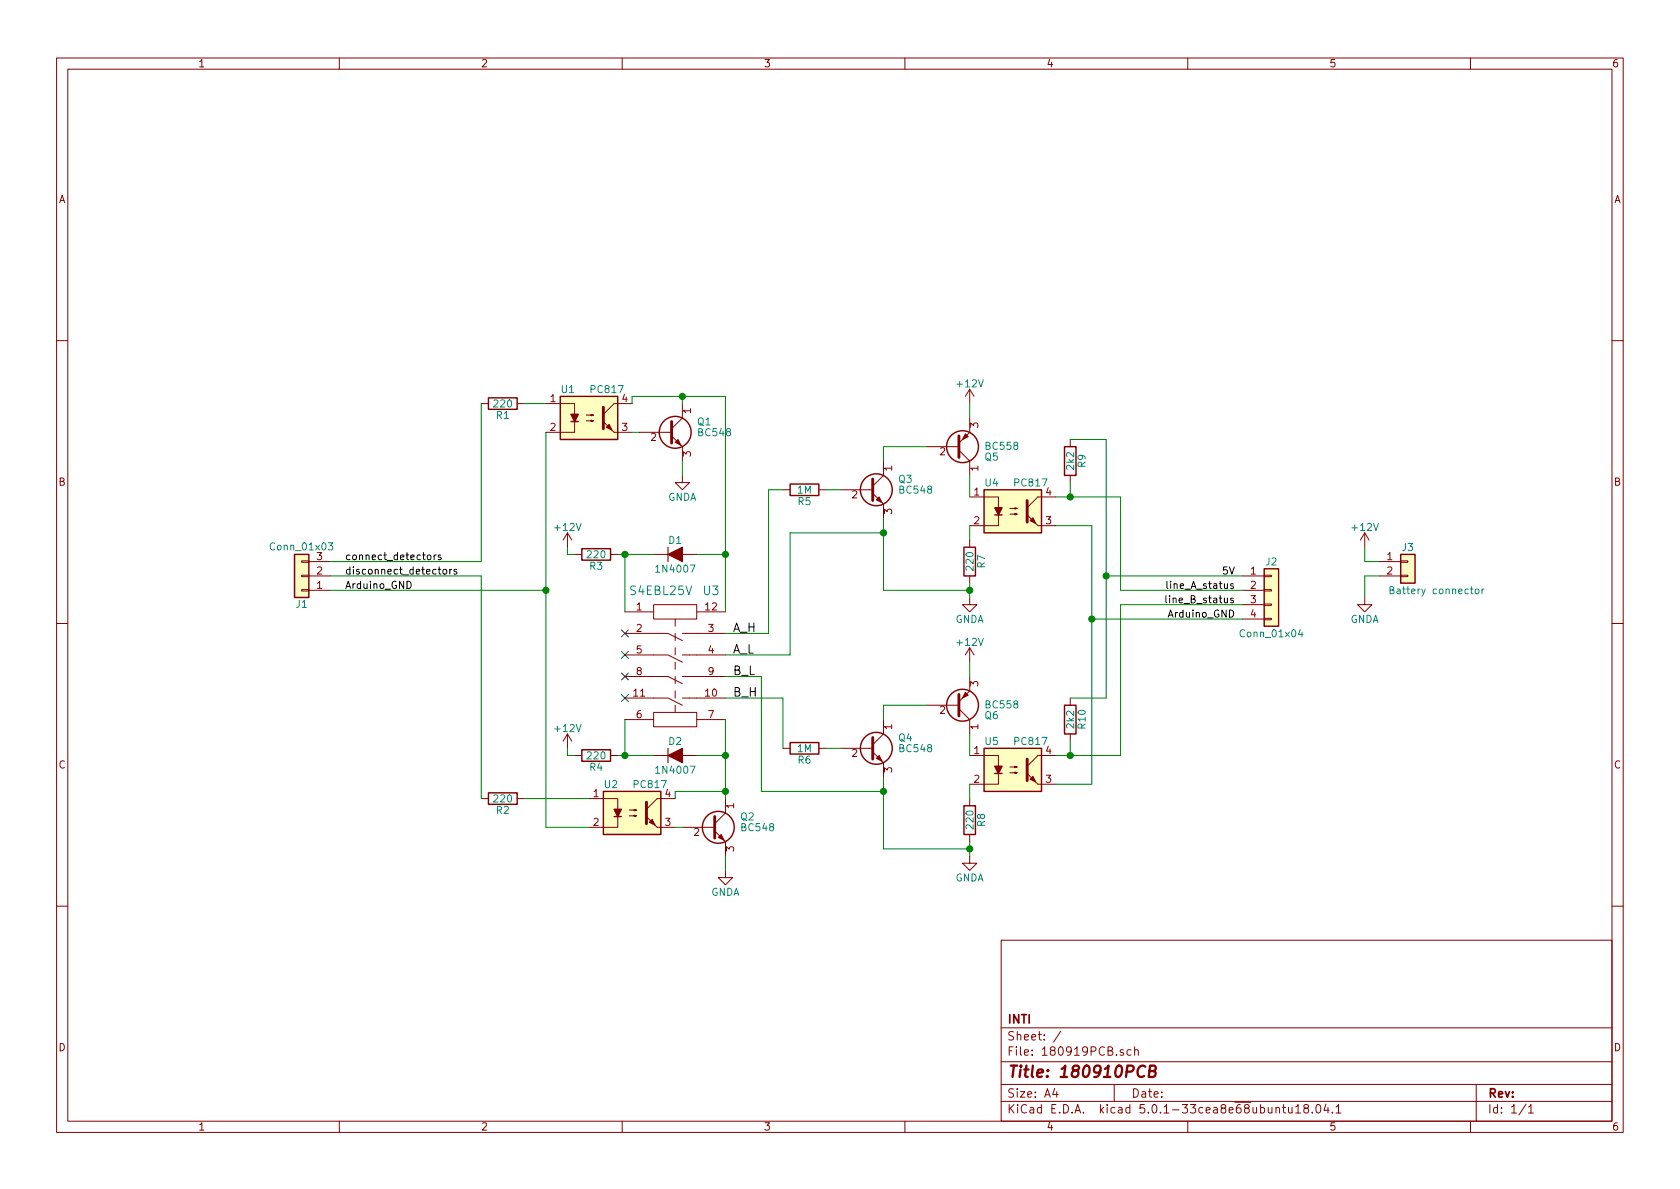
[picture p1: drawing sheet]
EESchema Schematic File Version 4
LIBS:180919PCB-cache
EELAYER 26 0
EELAYER END
$Descr A4 11693 8268
encoding utf-8
Sheet 1 1
Title "180910PCB"
Date ""
Rev ""
Comp "INTI"
Comment1 ""
Comment2 ""
Comment3 ""
Comment4 ""
$EndDescr
$Comp
L 180919PCB-rescue:BC548 Q3
U 1 1
P 6050 3400
F 0 "Q3" H 6250 3475 50  0000 L CNN
F 1 "BC548" H 6250 3400 50  0000 L CNN
F 2 "custom_footprints:TO-92_Molded_Narrow_CUSTOM_PADS" H 6250 3325 50  0001 L CIN
F 3 "" H 6050 3400 50  0001 L CNN
	1    6050 3400
	1    0    0    -1  
$EndComp
$Comp
L 180919PCB-rescue:BC558 Q5
U 1 1
P 6650 3100
F 0 "Q5" H 6850 3175 50  0000 L CNN
F 1 "BC558" H 6850 3100 50  0000 L CNN
F 2 "custom_footprints:TO-92_Molded_Narrow_CUSTOM_PADS" H 6850 3025 50  0001 L CIN
F 3 "" H 6650 3100 50  0001 L CNN
	1    6650 3100
	1    0    0    1   
$EndComp
$Comp
L 180919PCB-rescue:PC817 U4
U 1 1
P 7050 3550
F 0 "U4" H 6850 3750 50  0000 L CNN
F 1 "PC817" H 7050 3750 50  0000 L CNN
F 2 "Housings_DIP:DIP-4_W7.62mm" H 6850 3350 50  0001 L CIN
F 3 "" H 7050 3550 50  0001 L CNN
	1    7050 3550
	1    0    0    -1  
$EndComp
$Comp
L 180919PCB-rescue:R R7
U 1 1
P 6750 3900
F 0 "R7" V 6830 3900 50  0000 C CNN
F 1 "220" V 6750 3900 50  0000 C CNN
F 2 "Resistors_SMD:R_1206" V 6680 3900 50  0001 C CNN
F 3 "" H 6750 3900 50  0001 C CNN
	1    6750 3900
	1    0    0    -1  
$EndComp
$Comp
L 180919PCB-rescue:R R5
U 1 1
P 5600 3400
F 0 "R5" V 5680 3400 50  0000 C CNN
F 1 "1M" V 5600 3400 50  0000 C CNN
F 2 "Resistors_SMD:R_1206" V 5530 3400 50  0001 C CNN
F 3 "" H 5600 3400 50  0001 C CNN
	1    5600 3400
	0    1    1    0   
$EndComp
$Comp
L 180919PCB-rescue:Conn_01x02 J3
U 1 1
P 9800 3900
F 0 "J3" H 9800 4000 50  0000 C CNN
F 1 "Battery connector" H 10000 3700 50  0000 C CNN
F 2 "Pin_Headers:Pin_Header_Straight_2x01_Pitch2.54mm" H 9800 3900 50  0001 C CNN
F 3 "" H 9800 3900 50  0001 C CNN
	1    9800 3900
	1    0    0    -1  
$EndComp
$Comp
L power:+12V #PWR01
U 1 1
P 9500 3800
F 0 "#PWR01" H 9500 3650 50  0001 C CNN
F 1 "+12V" H 9500 3940 50  0000 C CNN
F 2 "" H 9500 3800 50  0001 C CNN
F 3 "" H 9500 3800 50  0001 C CNN
	1    9500 3800
	1    0    0    -1  
$EndComp
$Comp
L power:GNDA #PWR02
U 1 1
P 9500 4150
F 0 "#PWR02" H 9500 3900 50  0001 C CNN
F 1 "GNDA" H 9500 4000 50  0000 C CNN
F 2 "" H 9500 4150 50  0001 C CNN
F 3 "" H 9500 4150 50  0001 C CNN
	1    9500 4150
	1    0    0    -1  
$EndComp
$Comp
L power:+12V #PWR03
U 1 1
P 6750 2800
F 0 "#PWR03" H 6750 2650 50  0001 C CNN
F 1 "+12V" H 6750 2940 50  0000 C CNN
F 2 "" H 6750 2800 50  0001 C CNN
F 3 "" H 6750 2800 50  0001 C CNN
	1    6750 2800
	1    0    0    -1  
$EndComp
$Comp
L power:GNDA #PWR04
U 1 1
P 6750 4150
F 0 "#PWR04" H 6750 3900 50  0001 C CNN
F 1 "GNDA" H 6750 4000 50  0000 C CNN
F 2 "" H 6750 4150 50  0001 C CNN
F 3 "" H 6750 4150 50  0001 C CNN
	1    6750 4150
	1    0    0    -1  
$EndComp
$Comp
L 180919PCB-rescue:S4EBL25V-custom_components U3
U 1 1
P 4700 4650
F 0 "U3" H 4950 5200 60  0000 C CNN
F 1 "S4EBL25V" H 4600 5200 60  0000 C CNN
F 2 "custom_footprints:S4EBL25V" H 4500 4850 60  0001 C CNN
F 3 "" H 4500 4850 60  0001 C CNN
	1    4700 4650
	1    0    0    -1  
$EndComp
$Comp
L 180919PCB-rescue:BC548 Q4
U 1 1
P 6050 5200
F 0 "Q4" H 6250 5275 50  0000 L CNN
F 1 "BC548" H 6250 5200 50  0000 L CNN
F 2 "custom_footprints:TO-92_Molded_Narrow_CUSTOM_PADS" H 6250 5125 50  0001 L CIN
F 3 "" H 6050 5200 50  0001 L CNN
	1    6050 5200
	1    0    0    -1  
$EndComp
$Comp
L 180919PCB-rescue:BC558 Q6
U 1 1
P 6650 4900
F 0 "Q6" H 6850 4975 50  0000 L CNN
F 1 "BC558" H 6850 4900 50  0000 L CNN
F 2 "custom_footprints:TO-92_Molded_Narrow_CUSTOM_PADS" H 6850 4825 50  0001 L CIN
F 3 "" H 6650 4900 50  0001 L CNN
	1    6650 4900
	1    0    0    1   
$EndComp
$Comp
L 180919PCB-rescue:PC817 U5
U 1 1
P 7050 5350
F 0 "U5" H 6850 5550 50  0000 L CNN
F 1 "PC817" H 7050 5550 50  0000 L CNN
F 2 "Housings_DIP:DIP-4_W7.62mm" H 6850 5150 50  0001 L CIN
F 3 "" H 7050 5350 50  0001 L CNN
	1    7050 5350
	1    0    0    -1  
$EndComp
$Comp
L 180919PCB-rescue:R R8
U 1 1
P 6750 5700
F 0 "R8" V 6830 5700 50  0000 C CNN
F 1 "220" V 6750 5700 50  0000 C CNN
F 2 "Resistors_SMD:R_1206" V 6680 5700 50  0001 C CNN
F 3 "" H 6750 5700 50  0001 C CNN
	1    6750 5700
	1    0    0    -1  
$EndComp
$Comp
L 180919PCB-rescue:R R6
U 1 1
P 5600 5200
F 0 "R6" V 5680 5200 50  0000 C CNN
F 1 "1M" V 5600 5200 50  0000 C CNN
F 2 "Resistors_SMD:R_1206" V 5530 5200 50  0001 C CNN
F 3 "" H 5600 5200 50  0001 C CNN
	1    5600 5200
	0    1    1    0   
$EndComp
$Comp
L power:+12V #PWR05
U 1 1
P 6750 4600
F 0 "#PWR05" H 6750 4450 50  0001 C CNN
F 1 "+12V" H 6750 4740 50  0000 C CNN
F 2 "" H 6750 4600 50  0001 C CNN
F 3 "" H 6750 4600 50  0001 C CNN
	1    6750 4600
	1    0    0    -1  
$EndComp
$Comp
L power:GNDA #PWR06
U 1 1
P 6750 5950
F 0 "#PWR06" H 6750 5700 50  0001 C CNN
F 1 "GNDA" H 6750 5800 50  0000 C CNN
F 2 "" H 6750 5950 50  0001 C CNN
F 3 "" H 6750 5950 50  0001 C CNN
	1    6750 5950
	1    0    0    -1  
$EndComp
NoConn ~ 4350 4400
NoConn ~ 4350 4550
NoConn ~ 4350 4700
NoConn ~ 4350 4850
Text Label 5100 4550 0    60   ~ 0
A_L
Text Label 5100 4400 0    60   ~ 0
A_H
Text Label 5100 4850 0    60   ~ 0
B_H
Text Label 5100 4700 0    60   ~ 0
B_L
$Comp
L 180919PCB-rescue:R R9
U 1 1
P 7450 3200
F 0 "R9" V 7530 3200 50  0000 C CNN
F 1 "2k2" V 7450 3200 50  0000 C CNN
F 2 "Resistors_SMD:R_1206" V 7380 3200 50  0001 C CNN
F 3 "" H 7450 3200 50  0001 C CNN
	1    7450 3200
	1    0    0    -1  
$EndComp
$Comp
L 180919PCB-rescue:R R10
U 1 1
P 7450 5000
F 0 "R10" V 7530 5000 50  0000 C CNN
F 1 "2k2" V 7450 5000 50  0000 C CNN
F 2 "Resistors_SMD:R_1206" V 7380 5000 50  0001 C CNN
F 3 "" H 7450 5000 50  0001 C CNN
	1    7450 5000
	1    0    0    -1  
$EndComp
$Comp
L 180919PCB-rescue:Conn_01x04 J2
U 1 1
P 8850 4100
F 0 "J2" H 8850 4300 50  0000 C CNN
F 1 "Conn_01x04" H 8850 3800 50  0000 C CNN
F 2 "Pin_Headers:Pin_Header_Straight_1x04_Pitch2.54mm" H 8850 4100 50  0001 C CNN
F 3 "" H 8850 4100 50  0001 C CNN
	1    8850 4100
	1    0    0    -1  
$EndComp
$Comp
L 180919PCB-rescue:D_ALT D2
U 1 1
P 4700 5250
F 0 "D2" H 4700 5350 50  0000 C CNN
F 1 "1N4007" H 4700 5150 50  0000 C CNN
F 2 "Diodes_SMD:D_SMA-SMB_Universal_Handsoldering" H 4700 5250 50  0001 C CNN
F 3 "" H 4700 5250 50  0001 C CNN
	1    4700 5250
	1    0    0    -1  
$EndComp
$Comp
L 180919PCB-rescue:D_ALT D1
U 1 1
P 4700 3850
F 0 "D1" H 4700 3950 50  0000 C CNN
F 1 "1N4007" H 4700 3750 50  0000 C CNN
F 2 "Diodes_SMD:D_SMA-SMB_Universal_Handsoldering" H 4700 3850 50  0001 C CNN
F 3 "" H 4700 3850 50  0001 C CNN
	1    4700 3850
	1    0    0    -1  
$EndComp
$Comp
L 180919PCB-rescue:R R4
U 1 1
P 4150 5250
F 0 "R4" V 4230 5250 50  0000 C CNN
F 1 "220" V 4150 5250 50  0000 C CNN
F 2 "Resistors_SMD:R_1206" V 4080 5250 50  0001 C CNN
F 3 "" H 4150 5250 50  0001 C CNN
	1    4150 5250
	0    1    1    0   
$EndComp
$Comp
L 180919PCB-rescue:R R3
U 1 1
P 4150 3850
F 0 "R3" V 4230 3850 50  0000 C CNN
F 1 "220" V 4150 3850 50  0000 C CNN
F 2 "Resistors_SMD:R_1206" V 4080 3850 50  0001 C CNN
F 3 "" H 4150 3850 50  0001 C CNN
	1    4150 3850
	0    1    1    0   
$EndComp
$Comp
L power:+12V #PWR07
U 1 1
P 3950 5200
F 0 "#PWR07" H 3950 5050 50  0001 C CNN
F 1 "+12V" H 3950 5340 50  0000 C CNN
F 2 "" H 3950 5200 50  0001 C CNN
F 3 "" H 3950 5200 50  0001 C CNN
	1    3950 5200
	1    0    0    -1  
$EndComp
$Comp
L power:+12V #PWR08
U 1 1
P 3950 3800
F 0 "#PWR08" H 3950 3650 50  0001 C CNN
F 1 "+12V" H 3950 3940 50  0000 C CNN
F 2 "" H 3950 3800 50  0001 C CNN
F 3 "" H 3950 3800 50  0001 C CNN
	1    3950 3800
	1    0    0    -1  
$EndComp
$Comp
L 180919PCB-rescue:BC548 Q2
U 1 1
P 4950 5750
F 0 "Q2" H 5150 5825 50  0000 L CNN
F 1 "BC548" H 5150 5750 50  0000 L CNN
F 2 "custom_footprints:TO-92_Molded_Narrow_CUSTOM_PADS" H 5150 5675 50  0001 L CIN
F 3 "" H 4950 5750 50  0001 L CNN
	1    4950 5750
	1    0    0    -1  
$EndComp
$Comp
L 180919PCB-rescue:BC548 Q1
U 1 1
P 4650 3000
F 0 "Q1" H 4850 3075 50  0000 L CNN
F 1 "BC548" H 4850 3000 50  0000 L CNN
F 2 "custom_footprints:TO-92_Molded_Narrow_CUSTOM_PADS" H 4850 2925 50  0001 L CIN
F 3 "" H 4650 3000 50  0001 L CNN
	1    4650 3000
	1    0    0    -1  
$EndComp
$Comp
L power:GNDA #PWR09
U 1 1
P 5050 6050
F 0 "#PWR09" H 5050 5800 50  0001 C CNN
F 1 "GNDA" H 5050 5900 50  0000 C CNN
F 2 "" H 5050 6050 50  0001 C CNN
F 3 "" H 5050 6050 50  0001 C CNN
	1    5050 6050
	1    0    0    -1  
$EndComp
$Comp
L power:GNDA #PWR010
U 1 1
P 4750 3300
F 0 "#PWR010" H 4750 3050 50  0001 C CNN
F 1 "GNDA" H 4750 3150 50  0000 C CNN
F 2 "" H 4750 3300 50  0001 C CNN
F 3 "" H 4750 3300 50  0001 C CNN
	1    4750 3300
	1    0    0    -1  
$EndComp
$Comp
L 180919PCB-rescue:PC817 U2
U 1 1
P 4400 5650
F 0 "U2" H 4200 5850 50  0000 L CNN
F 1 "PC817" H 4400 5850 50  0000 L CNN
F 2 "Housings_DIP:DIP-4_W7.62mm" H 4200 5450 50  0001 L CIN
F 3 "" H 4400 5650 50  0001 L CNN
	1    4400 5650
	1    0    0    -1  
$EndComp
$Comp
L 180919PCB-rescue:PC817 U1
U 1 1
P 4100 2900
F 0 "U1" H 3900 3100 50  0000 L CNN
F 1 "PC817" H 4100 3100 50  0000 L CNN
F 2 "Housings_DIP:DIP-4_W7.62mm" H 3900 2700 50  0001 L CIN
F 3 "" H 4100 2900 50  0001 L CNN
	1    4100 2900
	1    0    0    -1  
$EndComp
$Comp
L 180919PCB-rescue:Conn_01x03 J1
U 1 1
P 2100 4000
F 0 "J1" H 2100 4200 50  0000 C CNN
F 1 "Conn_01x03" H 2100 3800 50  0000 C CNN
F 2 "Pin_Headers:Pin_Header_Straight_1x03_Pitch2.54mm" H 2100 4000 50  0001 C CNN
F 3 "" H 2100 4000 50  0001 C CNN
	1    2100 4000
	-1   0    0    1   
$EndComp
$Comp
L 180919PCB-rescue:R R1
U 1 1
P 3500 2800
F 0 "R1" V 3580 2800 50  0000 C CNN
F 1 "220" V 3500 2800 50  0000 C CNN
F 2 "Resistors_SMD:R_1206" V 3430 2800 50  0001 C CNN
F 3 "" H 3500 2800 50  0001 C CNN
	1    3500 2800
	0    1    1    0   
$EndComp
$Comp
L 180919PCB-rescue:R R2
U 1 1
P 3500 5550
F 0 "R2" V 3580 5550 50  0000 C CNN
F 1 "220" V 3500 5550 50  0000 C CNN
F 2 "Resistors_SMD:R_1206" V 3430 5550 50  0001 C CNN
F 3 "" H 3500 5550 50  0001 C CNN
	1    3500 5550
	0    1    1    0   
$EndComp
Wire Wire Line
	7350 3450 7450 3450
Wire Wire Line
	7450 3450 7450 3350
Wire Wire Line
	7350 5250 7450 5250
Wire Wire Line
	7450 5250 7450 5150
Wire Wire Line
	7600 3650 7600 4300
Connection ~ 7600 4300
Wire Wire Line
	7600 3650 7350 3650
Wire Wire Line
	7600 5450 7350 5450
Connection ~ 6150 5500
Wire Wire Line
	5300 4700 5300 5500
Connection ~ 6150 3700
Wire Wire Line
	5500 4550 5050 4550
Wire Wire Line
	5500 3700 5500 4550
Wire Wire Line
	5350 4400 5050 4400
Wire Wire Line
	5350 3400 5350 4400
Wire Wire Line
	5450 3400 5350 3400
Wire Wire Line
	5850 5200 5750 5200
Wire Wire Line
	6150 5400 6150 5500
Wire Wire Line
	6150 4900 6150 5000
Wire Wire Line
	6450 4900 6150 4900
Wire Wire Line
	6750 5850 6750 5900
Wire Wire Line
	6750 5100 6750 5250
Wire Wire Line
	6750 4600 6750 4700
Wire Wire Line
	5850 3400 5750 3400
Wire Wire Line
	6150 3600 6150 3700
Wire Wire Line
	6150 3100 6150 3200
Wire Wire Line
	6450 3100 6150 3100
Wire Wire Line
	6750 4050 6750 4100
Wire Wire Line
	6750 3300 6750 3450
Wire Wire Line
	6750 2800 6750 2900
Wire Wire Line
	9500 3900 9500 3800
Wire Wire Line
	9600 3900 9500 3900
Wire Wire Line
	9500 4000 9600 4000
Wire Wire Line
	9500 4150 9500 4000
Wire Wire Line
	7450 4850 7700 4850
Wire Wire Line
	7700 4850 7700 4000
Wire Wire Line
	7700 3050 7450 3050
Connection ~ 7700 4000
Wire Wire Line
	7800 3450 7800 4100
Connection ~ 7450 3450
Wire Wire Line
	7800 4200 7800 5250
Connection ~ 7450 5250
Wire Wire Line
	5050 5000 5050 5250
Wire Wire Line
	5050 5250 4850 5250
Wire Wire Line
	4300 5250 4350 5250
Wire Wire Line
	4350 5250 4350 5000
Wire Wire Line
	5050 2750 5050 3850
Wire Wire Line
	5050 3850 4850 3850
Wire Wire Line
	4300 3850 4350 3850
Wire Wire Line
	4350 3850 4350 4250
Wire Wire Line
	3950 3800 3950 3850
Wire Wire Line
	3950 3850 4000 3850
Wire Wire Line
	3950 5200 3950 5250
Wire Wire Line
	3950 5250 4000 5250
Wire Wire Line
	4750 3300 4750 3200
Wire Wire Line
	5050 6050 5050 5950
Connection ~ 5050 5250
Connection ~ 5050 3850
Connection ~ 4350 3850
Connection ~ 4350 5250
Wire Wire Line
	4750 5750 4700 5750
Wire Wire Line
	4700 5550 4700 5500
Wire Wire Line
	4700 5500 5050 5500
Connection ~ 5050 5500
Wire Wire Line
	4400 3000 4450 3000
Wire Wire Line
	4400 2800 4400 2750
Wire Wire Line
	4400 2750 4750 2750
Wire Wire Line
	4750 2800 4750 2750
Connection ~ 4750 2750
Wire Wire Line
	3650 2800 3800 2800
Wire Wire Line
	3800 3000 3800 4100
Wire Wire Line
	3800 5750 4100 5750
Wire Wire Line
	4100 5550 3650 5550
Connection ~ 3800 4100
Wire Wire Line
	3350 2800 3350 3900
Wire Wire Line
	3350 5550 3350 4000
Wire Wire Line
	5300 4700 5050 4700
Wire Wire Line
	5050 4850 5450 4850
Wire Wire Line
	5450 4850 5450 5200
Wire Wire Line
	5300 5500 6150 5500
Wire Wire Line
	6150 5900 6750 5900
Connection ~ 6750 5900
Wire Wire Line
	6150 3700 5500 3700
Wire Wire Line
	6150 4100 6750 4100
Connection ~ 6750 4100
Wire Wire Line
	7600 4300 7600 5450
Wire Wire Line
	6150 5500 6150 5900
Wire Wire Line
	6150 3700 6150 4100
Wire Wire Line
	7700 4000 7700 3050
Wire Wire Line
	7450 3450 7800 3450
Wire Wire Line
	7450 5250 7800 5250
Wire Wire Line
	5050 5250 5050 5500
Wire Wire Line
	5050 3850 5050 4250
Wire Wire Line
	4350 3850 4550 3850
Wire Wire Line
	4350 5250 4550 5250
Wire Wire Line
	5050 5500 5050 5550
Wire Wire Line
	4750 2750 5050 2750
Wire Wire Line
	3800 4100 3800 5750
Wire Wire Line
	6750 5900 6750 5950
Wire Wire Line
	6750 4100 6750 4150
Wire Wire Line
	6750 5450 6750 5550
Wire Wire Line
	6750 3650 6750 3750
Wire Wire Line
	2300 3900 3350 3900
Wire Wire Line
	2300 4000 3350 4000
Wire Wire Line
	2300 4100 3800 4100
Text Label 2400 3900 0    50   ~ 0
connect_detectors
Text Label 2400 4000 0    50   ~ 0
disconnect_detectors
Text Label 2400 4100 0    50   ~ 0
Arduino_GND
Wire Wire Line
	7700 4000 8650 4000
Wire Wire Line
	7800 4100 8650 4100
Wire Wire Line
	7800 4200 8650 4200
Wire Wire Line
	7600 4300 8650 4300
Text Label 8600 4300 2    50   ~ 0
Arduino_GND
Text Label 8600 4000 2    50   ~ 0
5V
Text Label 8600 4100 2    50   ~ 0
line_A_status
Text Label 8600 4200 2    50   ~ 0
line_B_status
$EndSCHEMATC
